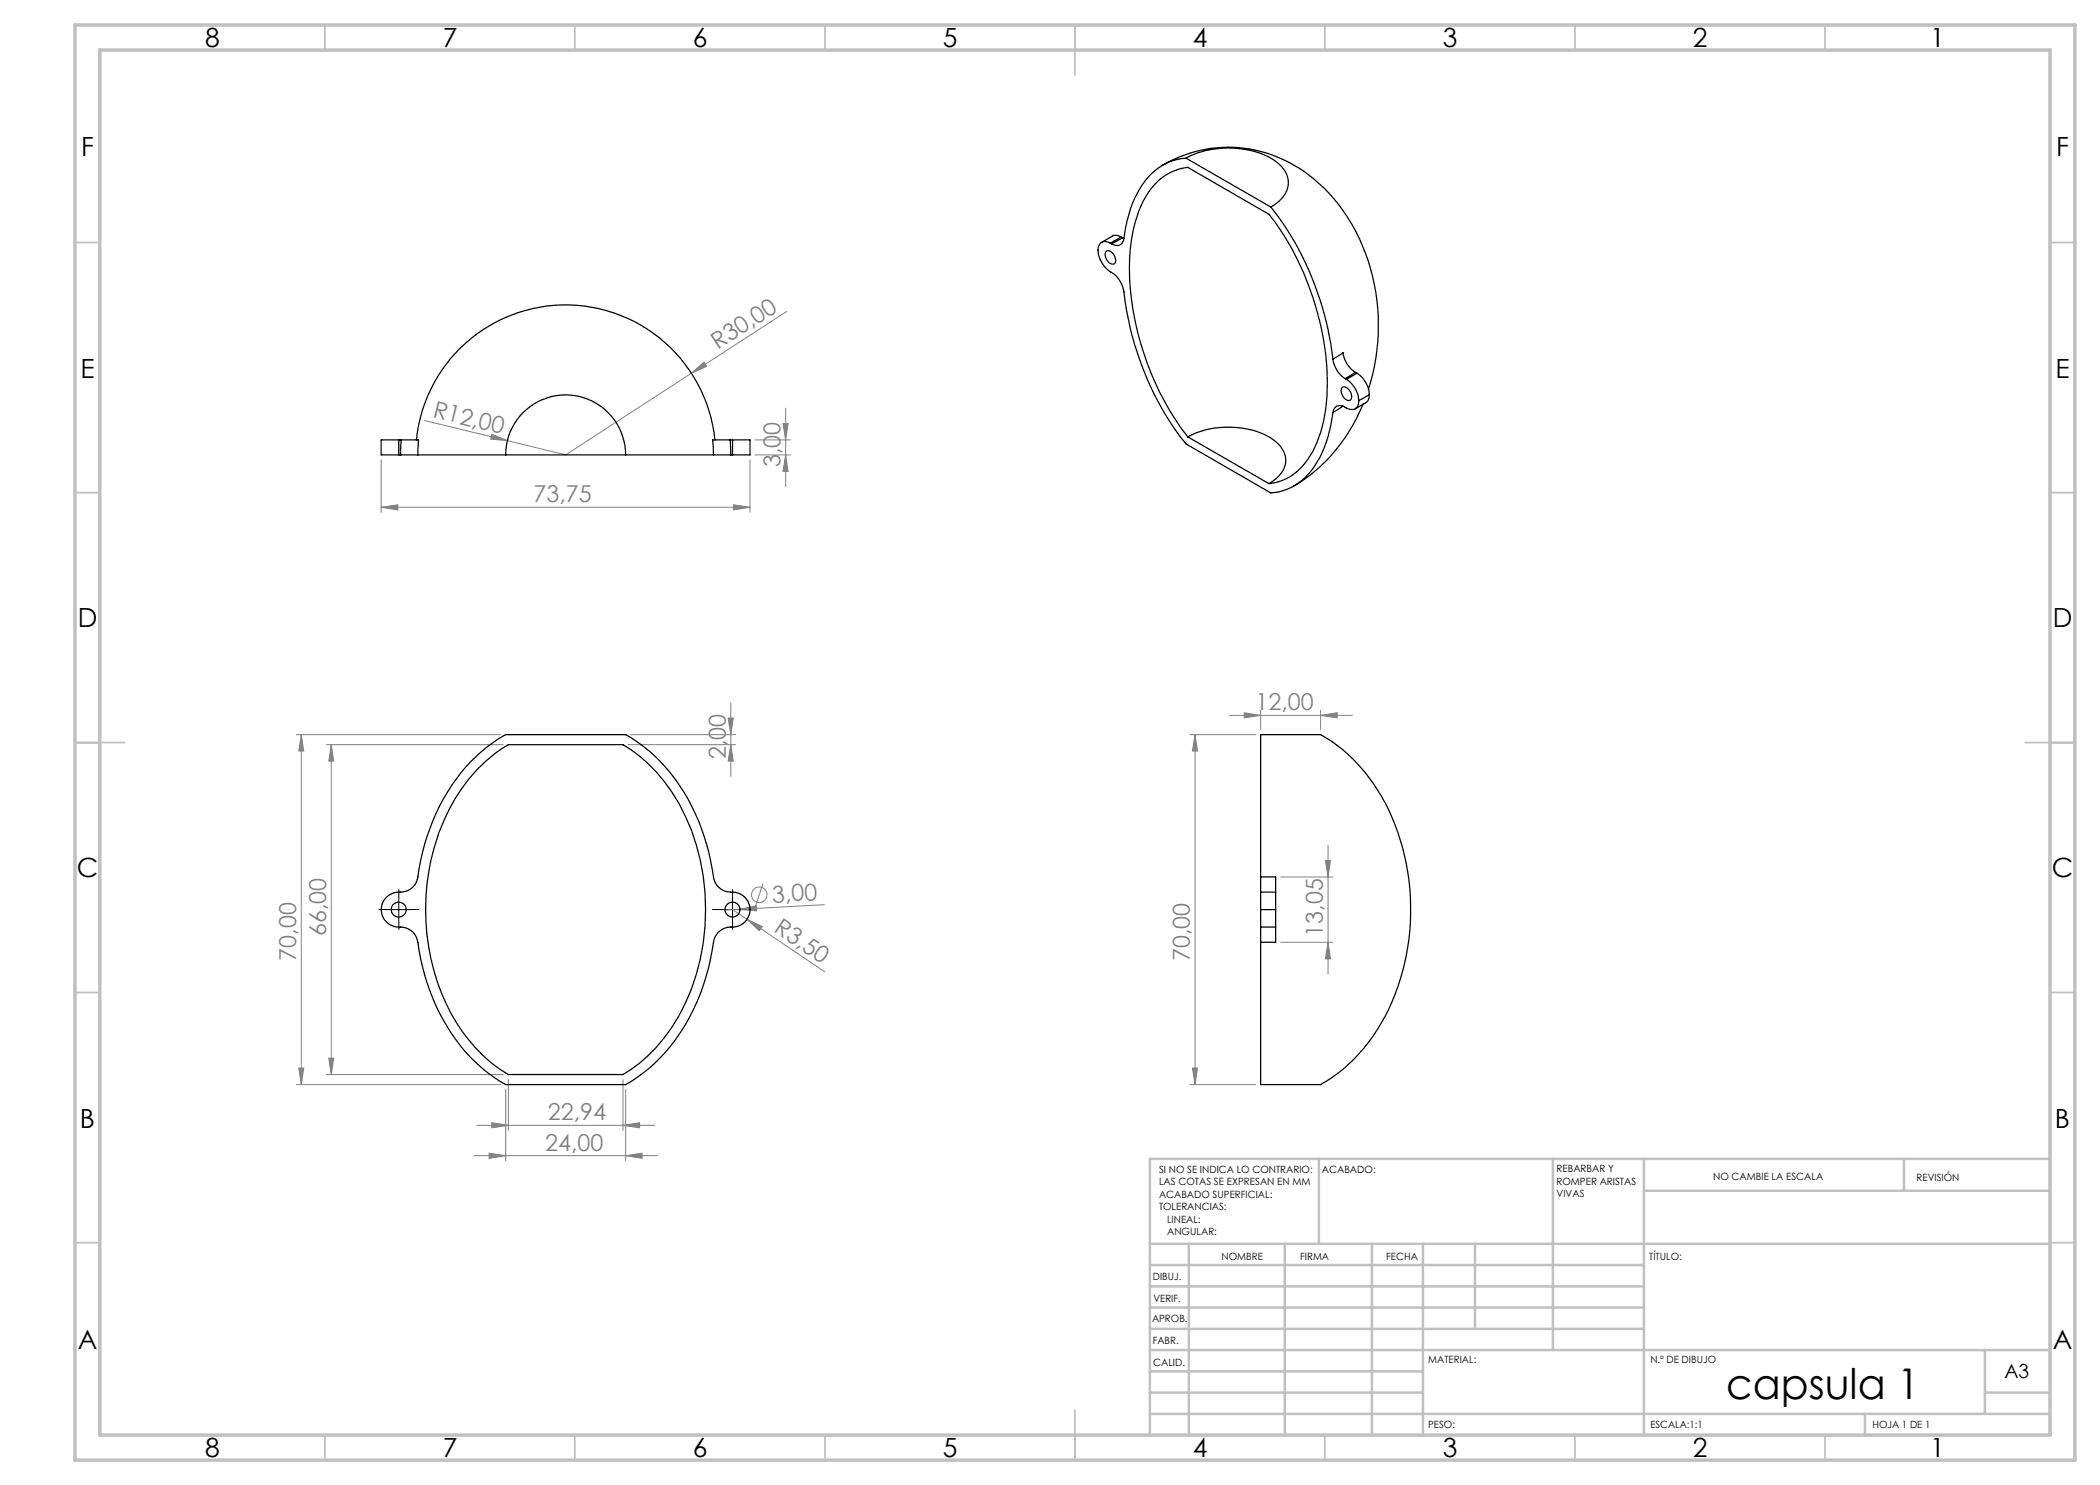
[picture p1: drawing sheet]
<svg xmlns="http://www.w3.org/2000/svg" width="420mm" height="297mm" viewBox="0 0 420 297" stroke-linecap="round" stroke-linejoin="round" font-family="sans-serif">
<g fill="none" stroke="#808080" stroke-width=".2">
<path d="M138.3 74.6l2.5-2.2 .5 .9zM138.3 74.6l-25.2 16.4-11.6-2.9M157.3 62.3l-19 12.3M76.2 92v10.5M84.9 84.1l16.6 4M98.4 86.9l3.1 1.2-3.4-.3zM150 92v10.5M151 88h7.1M151 91h7.1M156.6 84.7h1l-.5 3.3zM157.1 81.6v15.7M157.1 91l.5 3.3h-1z"/>
<path d="M76.2 101.5l3.4-.5v1zM76.2 101.5h73.8M146.7 101l3.3 .5-3.3 .5zM59.3 146.9h40.8M60.3 146.9v70M60.3 146.9l.4 3.3h-.9zM65.3 148.9h35.3M66.3 148.9v66M66.3 148.9l.4 3.3h-.9zM125.6 148.9h21.5M126.1 146.9h21M145.6 143.6h1l-.4 3.3z"/>
<path d="M146.2 140.6v14.7M146.2 148.9l.4 3.3h-1zM238 146.9h13.1M239 146.9v70M239 146.9l.5 3.3h-1zM245.8 143.1h24.7M248.8 142.6l3.3 .5-3.3 .5zM252.1 142.1v3.8M264.1 143.1l3.3-.5v1zM264.1 142.1v3.8M152.6 176.7l-1.5 4.5M256.2 175.4h10.4"/>
<path d="M265.1 172.1h1l-.5 3.3zM265.6 169v25.8M146.5 181.9l2.9 2M148 181.9l3.3-.8v1.1zM148 181.9l-3 .1M149.4 183.9l3 1.4-.5 .9zM149.4 183.9l15.6 10.5M164.9 180.9l-16.9 1M256.2 188.5h10.4M265.6 188.5l.5 3.3h-1zM59.3 216.9h40.8M59.8 213.6h.9l-.4 3.3z"/>
<path d="M65.3 214.9h35.3M65.8 211.6h.9l-.4 3.3zM101.1 217.9v14.3M101.7 215.9v10.2M124.6 215.9v10.2M125.1 217.9v14.3M238 216.9h13.1M238.5 213.6h1l-.5 3.3zM94.8 231.1h36.7M95.3 225.1h35.7M97.8 230.6l3.3 .5-3.3 .6zM98.4 224.5l3.3 .6-3.3 .5z"/>
<path d="M124.6 225.1l3.3-.6v1.1zM125.1 231.1l3.3-.5v1.1z"/>
<circle cx="151.8" cy="178.9" r="1.54"/>
</g>
<path d="M79.8 179.4v-1.5M146.5 179.4v-1.5M77.3 181.9h-1.5M79.8 184.4v1.5M82.3 181.9h1.5M144 181.9h-1.5M146.5 184.4v1.5M149 181.9h1.5" fill="none" stroke="#000" stroke-width=".2" stroke-dasharray="15.2 1.3 1.3 1.3"/>
<path d="M79.8 179.4v5M146.5 179.4v5M77.3 181.9h5M144 181.9h5" fill="none" stroke="#000" stroke-width=".2"/>
<g fill="none" stroke="#c0c0c0" stroke-width=".35">
<path d="M65 5v5M115 5v5M165 5v5M215 5v10M265 5v5M315 5v5M365 5v5M15 48.5h5M410 48.5h5M15 98.5h5M410 98.5h5M15 148.5h10"/>
<path d="M405 148.5h10M15 198.5h5M410 198.5h5M15 248.5h5M410 248.5h5M65 287v5M115 287v5M165 287v5M215 282v10M265 287v5M315 287v5M365 287v5"/>
</g>
<g fill="none" stroke="#c0c0c0" stroke-width=".5">
<path d="M263.8 231.8v17M310.6 231.8v38.2M328.8 231.8v55.2M328.8 238.2h81.2M380.8 231.8v6.4M410 231.8h-180v55.2M230 248.8h180M230 257.3h98.8M230 253h98.8M237.8 248.8v38.2M257 248.8v38.2M274.4 248.8v38.2"/>
<path d="M284.6 248.8v38.2M295 248.8v17M230 265.8h98.8M230 261.5h98.8M230 278.5h54.6M230 274.3h54.6M230 270h180M397 278.5h13M397 270v12.8M230 282.8h180M373 282.8v4.2"/>
</g>
<path d="M15 5h400v287h-400zM20 10h390v277h-390z" fill="none" stroke="#c0c0c0" stroke-width=".7"/>
<g fill="#808080">
<path d="M98.4 86.9l3.1 1.2-3.4-.3z"/>
<path d="M148 181.9l3.3-.8v1.1z"/>
<path d="M138.3 74.6l2.5-2.2 .5 .9z"/>
<path d="M149.4 183.9l3 1.4-.5 .9z"/>
<path d="M98.4 224.5l3.3 .6-3.3 .5zM124.6 225.1l3.3-.6v1.1zM97.8 230.6l3.3 .5-3.3 .6zM125.1 231.1l3.3-.5v1.1zM76.2 101.5l3.4-.5v1zM146.7 101l3.3 .5-3.3 .5zM248.8 142.6l3.3 .5-3.3 .5zM264.1 143.1l3.3-.5v1z"/>
<path d="M65.8 211.6h.9l-.4 3.3zM66.3 148.9l.4 3.3h-.9zM238.5 213.6h1l-.5 3.3zM239 146.9l.5 3.3h-1z"/>
<path d="M265.1 172.1h1l-.5 3.3zM265.6 188.5l.5 3.3h-1z"/>
<path d="M60.3 146.9l.4 3.3h-.9zM59.8 213.6h.9l-.4 3.3zM145.6 143.6h1l-.4 3.3zM146.2 148.9l.4 3.3h-1zM156.6 84.7h1l-.5 3.3zM157.1 91l.5 3.3h-1z"/>
</g>
<g fill="none" stroke="#000" stroke-width=".25">
<path d="M232.6 33a26 26 0 0 1 31.1 3.7 37.8 37.8 0 0 1 12 26.7 43 43 0 0 1-2 14.5M237.2 31.6a11.8 11.8 0 0 0-9.8 7.2 27.1 27.1 0 0 0-2.6 8.9M237.2 31.6a18.4 18.4 0 0 1 17.6 .4 5.2 5.2 0 0 1 2.7 5.6 6.6 6.6 0 0 1-3.3 3.8M237.2 31.6l17 9.8M221.3 50.2a1.66 1.66 0 0 1 1.8 1.9 .71 .71 0 0 1-.4 .7 .71 .71 0 0 1-.9-.2 1.89 1.89 0 0 1-.5-2.4zM222.1 48.6a1.51 1.51 0 0 0-1.8-.1 1.51 1.51 0 0 0-.7 1.6 5.7 5.7 0 0 0 3.1 4.6 6.4 6.4 0 0 1 2.3 5.2 60.2 60.2 0 0 0 12.2 28.9l17 9.8a12.1 12.1 0 0 0 9.8-7.1 27.1 27.1 0 0 0 2.6-9M222.1 48.6l.2 .2M224.2 47.4a1.67 1.67 0 0 0-1.7-.2l-2.2 1.3M224.2 47.4l-2.1 1.2M224.2 47.4l.3 .2M224.5 47.6l-2.2 1.2M224.5 47.6l.3 .1"/>
<path d="M224.8 47.7a1.49 1.49 0 0 1-.9 1.3 1.49 1.49 0 0 1-1.6-.2M254.2 41.4a60.8 60.8 0 0 1 12.4 30.5M266.6 71.9a5.6 5.6 0 0 0 2.4 3.8M266.6 71.9l2-1.3a5.7 5.7 0 0 0 2.4 3.9M268.3 77.6a.99 .99 0 0 1 1.6 .6 1.32 1.32 0 0 1 0 1.9 1.9 1.9 0 0 1-1.6-2.5zM269 75.7l.3 .2M269.3 75.9a5.3 5.3 0 0 1 2.4 4.2M271 74.5l-2 1.2M271 74.5l.4 .1M271.4 74.6a5.4 5.4 0 0 1 2.5 4.3M271.4 74.6l-2.1 1.3M273.9 78.9a1.72 1.72 0 0 1-.7 1.6l-2.2 1.3"/>
<path d="M273.9 78.9l-2.2 1.2M79.8 88h-3.6v3h3.6M79.8 91h.3M79.8 88h.4M79.8 88v3M80.1 91h3.5M80.2 88h3.5l-.1 3M80.2 88l-.1 3M83.3 88a30 30 0 0 1 29.8-27 30 30 0 0 1 29.9 27M83.6 91h17.5M101.1 91a12 12 0 0 1 12-12 12 12 0 0 1 12 12M101.1 91h24"/>
<path d="M125.1 91h17.6M142.7 91h3.5M146 88h-3.5l.2 3M146 88l.2 3M146 88h.5M146.2 91h.3M146.5 88h3.5v3h-3.5M146.5 88v3M237.6 87.4a57.2 57.2 0 0 1-11.7-35.7 25.9 25.9 0 0 1 4.1-13.7 10.7 10.7 0 0 1 7.6-4.5l16.2 9.4a56.7 56.7 0 0 1 11.6 36.3 23.8 23.8 0 0 1-4.7 13.9 10.2 10.2 0 0 1-6.9 3.6M237.6 87.4a17.9 17.9 0 0 1 16.5 .2 5.5 5.5 0 0 1 3 4.9 5.8 5.8 0 0 1-3.3 4.2M237.6 87.4l16.2 9.3M268.6 81.2l-2 1.3"/>
<path d="M271.7 80.1a1.5 1.5 0 0 1-.7 1.7 1.5 1.5 0 0 1-1.7-.2 1.52 1.52 0 0 0-1.7-.5 1.52 1.52 0 0 0-1 1.4M272.6 80.9a33.4 33.4 0 0 1-13.8 16.3M94.2 152.3l3.3-3 3.6-2.4h24a35.1 35.1 0 0 1 15.7 20.3l.9 3.2 .7 3.3a5.5 5.5 0 0 0 1.3 3.7 4.1 4.1 0 0 0 3.3 1.1 3.5 3.5 0 0 1 3 3.9 3.5 3.5 0 0 1-3.8 3 3.5 3.5 0 0 0-3.5 3.1 40.5 40.5 0 0 1-12.8 25.1l-3.5 2.6-1.3 .7h-24a34.4 34.4 0 0 1-15.1-18.7l-1.1-3.2-1.1-4.9a5.8 5.8 0 0 0-1.2-3.6 4.1 4.1 0 0 0-3.4-1.1 3.5 3.5 0 0 1-2.9-3.9 3.5 3.5 0 0 1 3.8-3.1 3.5 3.5 0 0 0 3.5-3 41.1 41.1 0 0 1 10.6-23.1zM95.3 154a27.3 27.3 0 0 1 6.4-5.1h22.9a33.9 33.9 0 0 1 14.6 20 44.4 44.4 0 0 1-4.9 36.7 29.9 29.9 0 0 1-9.7 9.3h-22.9a33.5 33.5 0 0 1-14.2-18.4 44.4 44.4 0 0 1 4.7-38.6zM252.1 175.4v-28.5h11.9a31.5 31.5 0 0 1 13.1 13.8 47 47 0 0 1-.8 43.8 31.4 31.4 0 0 1-12.3 12.4h-11.9v-28.4M252.1 178.4v3.5M252.1 175.4h3v3M252.1 175.4v3M252.1 178.4h3M255.1 178.4v3.5M252.1 181.9v3.5M252.1 185.4v3.1"/>
<path d="M252.1 185.4h3M252.1 181.9h3M255.1 181.9v3.5M255.1 185.4v3.1h-3"/>
<circle cx="79.8" cy="181.9" r="1.49"/>
<circle cx="146.5" cy="181.9" r="1.49"/>
</g>
<text font-size="8.5" x="345.3" y="279.7">capsula 1</text>
<g font-size="5.3">
<text x="41" y="9.5">8</text>
<text x="88.5" y="9.5">7</text>
<text x="138.5" y="9.5">6</text>
<text x="188.5" y="9.5">5</text>
<text x="238.5" y="9.5">4</text>
<text x="288.5" y="9.5">3</text>
<text x="338.5" y="9.5">2</text>
<text x="386" y="9.5">1</text>
<text x="16.2" y="31.2">F</text>
<text x="411.2" y="31.2">F</text>
<text x="16.1" y="75.5">E</text>
<text x="411.1" y="75.5">E</text>
<text x="15.5" y="125.5">D</text>
<text x="410.5" y="125.5">D</text>
<text x="15.4" y="175.5">C</text>
<text x="410.4" y="175.5">C</text>
<text x="16" y="225.5">B</text>
<text x="411" y="225.5">B</text>
<text x="15.5" y="269.7">A</text>
<text x="410.5" y="269.7">A</text>
<text x="41" y="291.5">8</text>
<text x="88.5" y="291.5">7</text>
<text x="138.5" y="291.5">6</text>
<text x="188.5" y="291.5">5</text>
<text x="238.5" y="291.5">4</text>
<text x="288.5" y="291.5">3</text>
<text x="338.5" y="291.5">2</text>
<text x="386" y="291.5">1</text>
</g>
<g font-size="4.7" fill="#808080">
<text x="143.6" y="70" transform="rotate(-33 143.6 70)">R30,00</text>
<text x="86.4" y="83.4" transform="rotate(14 86.4 83.4)">R12,00</text>
<text x="156.1" y="93.5" transform="rotate(-90 156.1 93.5)">3,00</text>
<text x="106.7" y="100.4">73,75</text>
<text x="251.1" y="142">12,00</text>
<text x="145.2" y="151.8" transform="rotate(-90 145.2 151.8)">2,00</text>
<text x="154.5" y="180.5" transform="rotate(-3 154.5 180.5)">3,00</text>
<text x="65.3" y="187.2" transform="rotate(-90 65.3 187.2)">66,00</text>
<text x="154.6" y="186.2" transform="rotate(34 154.6 186.2)">R3,50</text>
<text x="264.6" y="187.3" transform="rotate(-90 264.6 187.3)">13,05</text>
<text x="59.3" y="192.1" transform="rotate(-90 59.3 192.1)">70,00</text>
<text x="238" y="192.2" transform="rotate(-90 238 192.2)">70,00</text>
<text x="109.6" y="224">22,94</text>
<text x="109" y="230.1">24,00</text>
</g>
<text font-size="3.9" x="400.9" y="275.5">A3</text>
<g font-size="2">
<text x="231.8" y="234.6">SI NO SE INDICA LO CONTRARIO:</text>
<text x="231.8" y="237.1">LAS COTAS SE EXPRESAN EN MM</text>
<text x="231.8" y="239.6">ACABADO SUPERFICIAL:</text>
<text x="264.4" y="234.6">ACABADO:</text>
<text x="311.3" y="234.5">REBARBAR Y</text>
<text x="311.3" y="237">ROMPER ARISTAS</text>
<text x="311.3" y="239.5">VIVAS</text>
<text x="342.6" y="236">NO CAMBIE LA ESCALA</text>
<text x="383.3" y="236.2">REVISIÓN</text>
<text x="231.8" y="242.1">TOLERANCIAS:</text>
<text x="233.4" y="244.6">LINEAL:</text>
<text x="233.4" y="247.1">ANGULAR:</text>
<text x="244.3" y="252">NOMBRE</text>
<text x="260" y="251.9">FIRMA</text>
<text x="277.2" y="251.9">FECHA</text>
<text x="329.9" y="251.9">TÍTULO:</text>
<text x="230.6" y="256.1">DIBUJ.</text>
<text x="230.7" y="260.3">VERIF.</text>
<text x="230.4" y="264.4">APROB.</text>
<text x="230.5" y="268.8">FABR.</text>
<text x="230.7" y="273.1">CALID.</text>
<text x="285.6" y="272.5">MATERIAL:</text>
<text x="330.1" y="272.5">N.º DE DIBUJO</text>
<text x="285.6" y="285.5">PESO:</text>
<text x="330.1" y="285.6">ESCALA:1:1</text>
<text x="374.5" y="285.6">HOJA 1 DE 1</text>
</g>
</svg>
